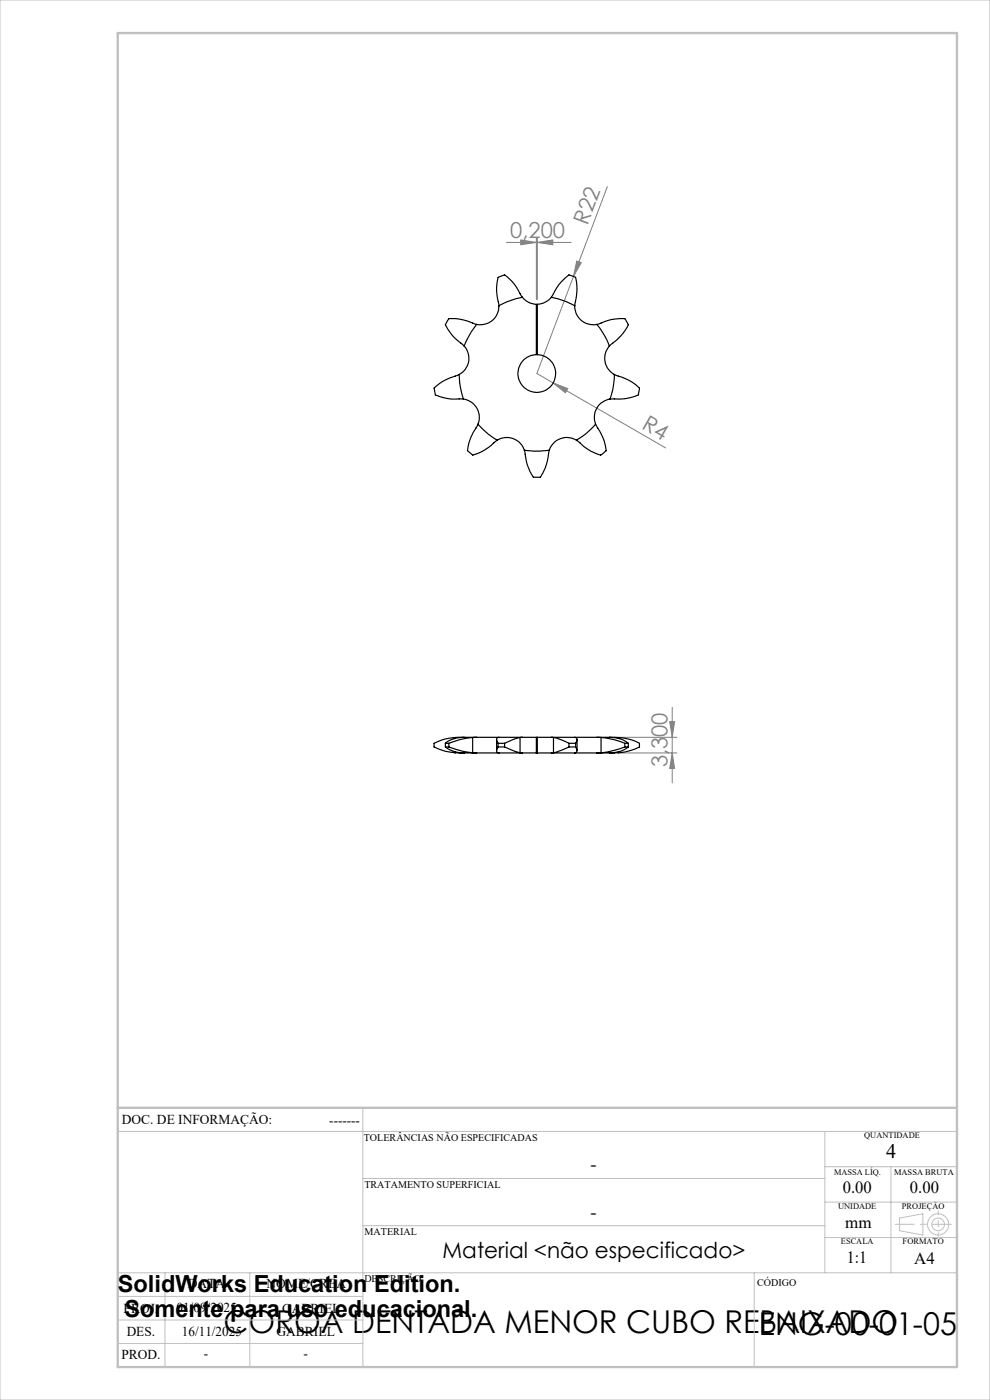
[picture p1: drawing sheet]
<svg xmlns="http://www.w3.org/2000/svg" width="210mm" height="297mm" viewBox="0 0 210 297" stroke-linecap="round" stroke-linejoin="round" font-family="sans-serif">
<g fill="none" stroke="#c0c0c0" stroke-width=".21">
<path d="M0 0h210v297h-210zM77 235v55M25 240h178M77 250h98M175 240v30M175 255h28M175 247.5h28M189 247.5v22.5M190.8 258.4l5-.9v4.5l-5-.9zM25 275h52M25 270h178M35 270v20"/>
<path d="M53 270v20M77 260h98M160 270v20M175 262.5h28M25 285h52M25 280h52"/>
<circle cx="199" cy="259.7" r="1.34"/>
<circle cx="199" cy="259.7" r="2.25"/>
</g>
<g fill="none" stroke="#808080" stroke-width=".21">
<path d="M128.8 39.6l-14.9 39.6 3.4 2M107.4 51.4h13.7M110.5 50.9l3.3 .5-3.3 .5zM113.8 50.4v13.1M114 51.4l3.3-.5v1zM114 50.4v13.1M122.3 55.4l1 .3-1.7 3zM117.3 81.2l3.1 1.2-.5 .9zM117.3 81.2l23.9 13.8M131.3 156.4h12.3M131.3 159.7h12.3M142.1 153.1h1l-.5 3.3z"/>
<path d="M142.6 150.1v16M142.6 159.7l.5 3.3h-1z"/>
</g>
<path d="M201.8 259.7h-11.9" fill="none" stroke="#c0c0c0" stroke-width=".21" stroke-dasharray="15.2 1.3 1.3 1.3" stroke-dashoffset="11.2"/>
<path d="M199 256.9v5.4" fill="none" stroke="#c0c0c0" stroke-width=".21" stroke-dasharray="15.2 1.3 1.3 1.3" stroke-dashoffset="14.4"/>
<path d="M25 7h178v283h-178zM25 235h178" fill="none" stroke="#c0c0c0" stroke-width=".5"/>
<g fill="#808080">
<path d="M122.3 55.4l1 .3-1.7 3z"/>
<path d="M117.3 81.2l3.1 1.2-.5 .9z"/>
<path d="M114 51.4l3.3-.5v1zM110.5 50.9l3.3 .5-3.3 .5z"/>
<path d="M142.1 153.1h1l-.5 3.3zM142.6 159.7l.5 3.3h-1z"/>
</g>
<g fill="none" stroke="#000" stroke-width=".25">
<path d="M97.4 79.4a12.4 12.4 0 0 0-5.3 2.9l.3 1.5a12.5 12.5 0 0 0 5.9 .9M97.4 79.4a16.5 16.5 0 0 0 .9 5.3M98.5 73.4a3.9 3.9 0 0 1-1.1 6M101.1 68.8a12.8 12.8 0 0 0-5.9-1.2l-.7 1.3a12.6 12.6 0 0 0 4 4.5M101.1 68.8a18.5 18.5 0 0 0-2.6 4.6M105.8 64.9a3.9 3.9 0 0 1-4.7 3.9M110.8 63.1l-.5-.8a9.8 9.8 0 0 0-3.3-4l-1.3 .5a12.5 12.5 0 0 0 .1 6.1M110.8 63.1a16.6 16.6 0 0 0-5 1.8M110.8 63.1a4 4 0 0 0 3 1.5v10.6a4 4 0 0 0-3.4 6.1 4 4 0 0 0 6.9 0 4 4 0 0 0-3.3-6.1v-10.6a4.1 4.1 0 0 0 2.9-1.5M116.9 63.1a13 13 0 0 1 3.8-4.8l1.4 .5a12.6 12.6 0 0 1-.2 6.1M116.9 63.1a17.5 17.5 0 0 1 5 1.8M121.9 64.9a3.9 3.9 0 0 0 4.7 3.9"/>
<path d="M126.6 68.8a13.3 13.3 0 0 1 5.9-1.2l.7 1.1a3.9 3.9 0 0 1-1.1 2.1l-1.3 1.3-1.5 1.3M126.6 68.8a16 16 0 0 1 2.7 4.6M129.3 73.4a3.9 3.9 0 0 0 1 6M130.3 79.4a13.3 13.3 0 0 1 5.3 2.9l-.2 1.5a12.1 12.1 0 0 1-6 .9M130.3 79.4a16.5 16.5 0 0 1-.9 5.3M98.3 84.7a3.9 3.9 0 0 1 3.1 5.3M101.4 90a12.7 12.7 0 0 0-2.2 5.6l1.1 1a12.4 12.4 0 0 0 5.1-3.2M101.4 90a16.4 16.4 0 0 0 4 3.4M105.4 93.4a4 4 0 0 1 5.8 2.1M111.2 95.5a11.8 11.8 0 0 0 1.9 5.7h1.5a13 13 0 0 0 1.9-5.7M111.2 95.5a16.6 16.6 0 0 0 5.3 0M122.3 93.4a3.9 3.9 0 0 0-5.8 2.1"/>
<path d="M126.3 90a13.2 13.2 0 0 1 2.3 5.6l-.3 .2a1.44 1.44 0 0 1-2.2 .3 13.3 13.3 0 0 1-3.8-2.7M126.3 90a14.8 14.8 0 0 1-4 3.4M129.4 84.7a4 4 0 0 0-3.1 5.3M94.5 157.7h.7M94.5 158.5h.7M94.5 158.5a6.2 6.2 0 0 0 4 1.2M94.5 157.7v.8M95.2 158.5l2.9 .9 2.2 .3M95.2 157.7v.8M96.6 159.7h1.9M96.6 156.5l-2.8 .4-1.7 .8v.8l2.4 .9 2.1 .3M96.6 156.5v.2"/>
<path d="M96.6 159.5v.2M98.5 156.4a6 6 0 0 0-4 1.3M98.5 156.4h2.6M98.5 159.7h2.6M98.5 156.4l-1.9 .1M100.3 159.7h.8M100.3 156.5l-2.9 .4-2.2 .8M100.3 156.5v3.2M101.1 156.4l-.8 .1M101.1 159.7h4.7M101.1 156.4h4.7M105.3 156.9v2.3"/>
<path d="M105.7 157.7h1.3M105.7 158.5h1.3M105.7 158.5a.83 .83 0 0 0-.2 1.1l.3 .1M105.7 157.7v.8M105.8 156.4h5M105.8 156.4l-.1 .1a.72 .72 0 0 0 0 1.2M105.8 159.7h5M107 158.5l3.3 1.2M107 157.7v.8M110.3 156.5l-1.2 .3-2.1 .9M110.3 159.7h.5M110.3 156.5v3.2"/>
<path d="M110.8 156.4l-.5 .1M110.8 159.7h3M110.8 156.4h3M113.8 159.7h.2M113.8 156.4h.2M113.8 156.4v3.3M114 156.4h2.9M114 159.7h2.9M114 156.4v3.3M116.9 156.4l.5 .1M116.9 156.4h5M116.9 159.7h5"/>
<path d="M117.4 156.5l1.7 .4 1.6 .8M117.4 159.7h-.5M117.4 156.5v3.2M120.7 157.7h1.4M120.7 158.5l-3.3 1.2M120.7 158.5h1.4M120.7 157.7v.8M121.9 156.4l.5 .4-.3 .9M121.9 159.7h4.7M121.9 156.4h4.7M122.1 158.5a.68 .68 0 0 1 .3 .7 .68 .68 0 0 1-.5 .5M122.1 157.7v.8"/>
<path d="M122.4 156.9v2.3M126.6 156.4l.9 .1M126.6 156.4h2.7M126.6 159.7h2.7M127.5 159.7h-.9M127.5 156.5l2.9 .4 2.1 .8M127.5 156.5v3.2M129.3 156.4a6.4 6.4 0 0 1 4 1.3M129.3 156.4l1.9 .1M131.2 159.7h-1.9M131.2 156.5l2.7 .4 1.7 .8v.8l-.8 .4-2.2 .6-1.4 .2M131.2 156.5v.1"/>
<path d="M131.2 159.5v.2M132.5 158.5l-2.1 .7-2.9 .5M132.5 157.7h.8M132.5 158.5h.8M132.5 157.7v.8M133.3 158.5a6 6 0 0 1-4 1.2M133.3 157.7v.8"/>
</g>
<g font-size="6.7">
<text x="47.4" y="282.7">COROA DENTADA MENOR CUBO REBAIXADO</text>
<text x="161" y="283.1">ENG-00-01-05</text>
</g>
<g font-size="5">
<text x="25" y="274">SolidWorks Education Edition.</text>
<text x="26.4" y="279.5">Somente para uso educacional.</text>
</g>
<g font-size="4.7" fill="#808080">
<text x="124.6" y="47.9" transform="rotate(-69 124.6 47.9)">R22</text>
<text x="108.2" y="50.4">0,200</text>
<text x="135.9" y="90.8" transform="rotate(30 135.9 90.8)">R4</text>
<text x="141.6" y="162.8" transform="rotate(-90 141.6 162.8)">3,300</text>
</g>
<text font-size="4.7" x="93.9" y="266.8">Material &lt;não especificado&gt;</text>
<text font-size="4.3" x="188" y="245.8">4</text>
<g font-size="4">
<text x="125.2" y="248.4">-</text>
<text x="125.2" y="258.6">-</text>
</g>
<g font-size="3.6">
<text x="178.8" y="253.1">0.00</text>
<text x="193" y="253.1">0.00</text>
<text x="179.3" y="260.6">mm</text>
<text x="179.6" y="267.9">1:1</text>
<text x="193.9" y="268.1">A4</text>
</g>
<g font-size="2.9">
<text x="25.9" y="238.4">DOC. DE INFORMAÇÃO:</text>
<text x="69.8" y="238.6">-------</text>
<text x="39.9" y="273.2">DATA</text>
<text x="56.5" y="273.2">NOME/CREA</text>
<text x="26.2" y="278.6">PROJ.</text>
<text x="37.4" y="278.2">01/09/2025</text>
<text x="59.8" y="278.6">GABRIEL</text>
<text x="26.9" y="283.4">DES.</text>
<text x="38.6" y="283.4">16/11/2025</text>
<text x="58.7" y="283.4">GABRIEL</text>
<text x="25.7" y="288.3">PROD.</text>
<text x="43.3" y="288">-</text>
<text x="64.4" y="288">-</text>
</g>
<g font-size="2.2">
<text x="77.2" y="242.1">TOLERÂNCIAS NÃO ESPECIFICADAS</text>
<text x="77.3" y="251.9">TRATAMENTO SUPERFICIAL</text>
<text x="77.3" y="261.9">MATERIAL</text>
<text x="77.3" y="272.1">DESCRIÇÃO</text>
<text x="160.6" y="272.8">CÓDIGO</text>
</g>
<g font-size="1.8">
<text x="183.3" y="241.4">QUANTIDADE</text>
<text x="176.9" y="249.2">MASSA LÍQ.</text>
<text x="189.7" y="249.2">MASSA BRUTA</text>
<text x="177.8" y="256.5">UNIDADE</text>
<text x="191.3" y="256.5">PROJEÇÃO</text>
<text x="178.4" y="264">ESCALA</text>
<text x="191.5" y="264">FORMATO</text>
</g>
</svg>
